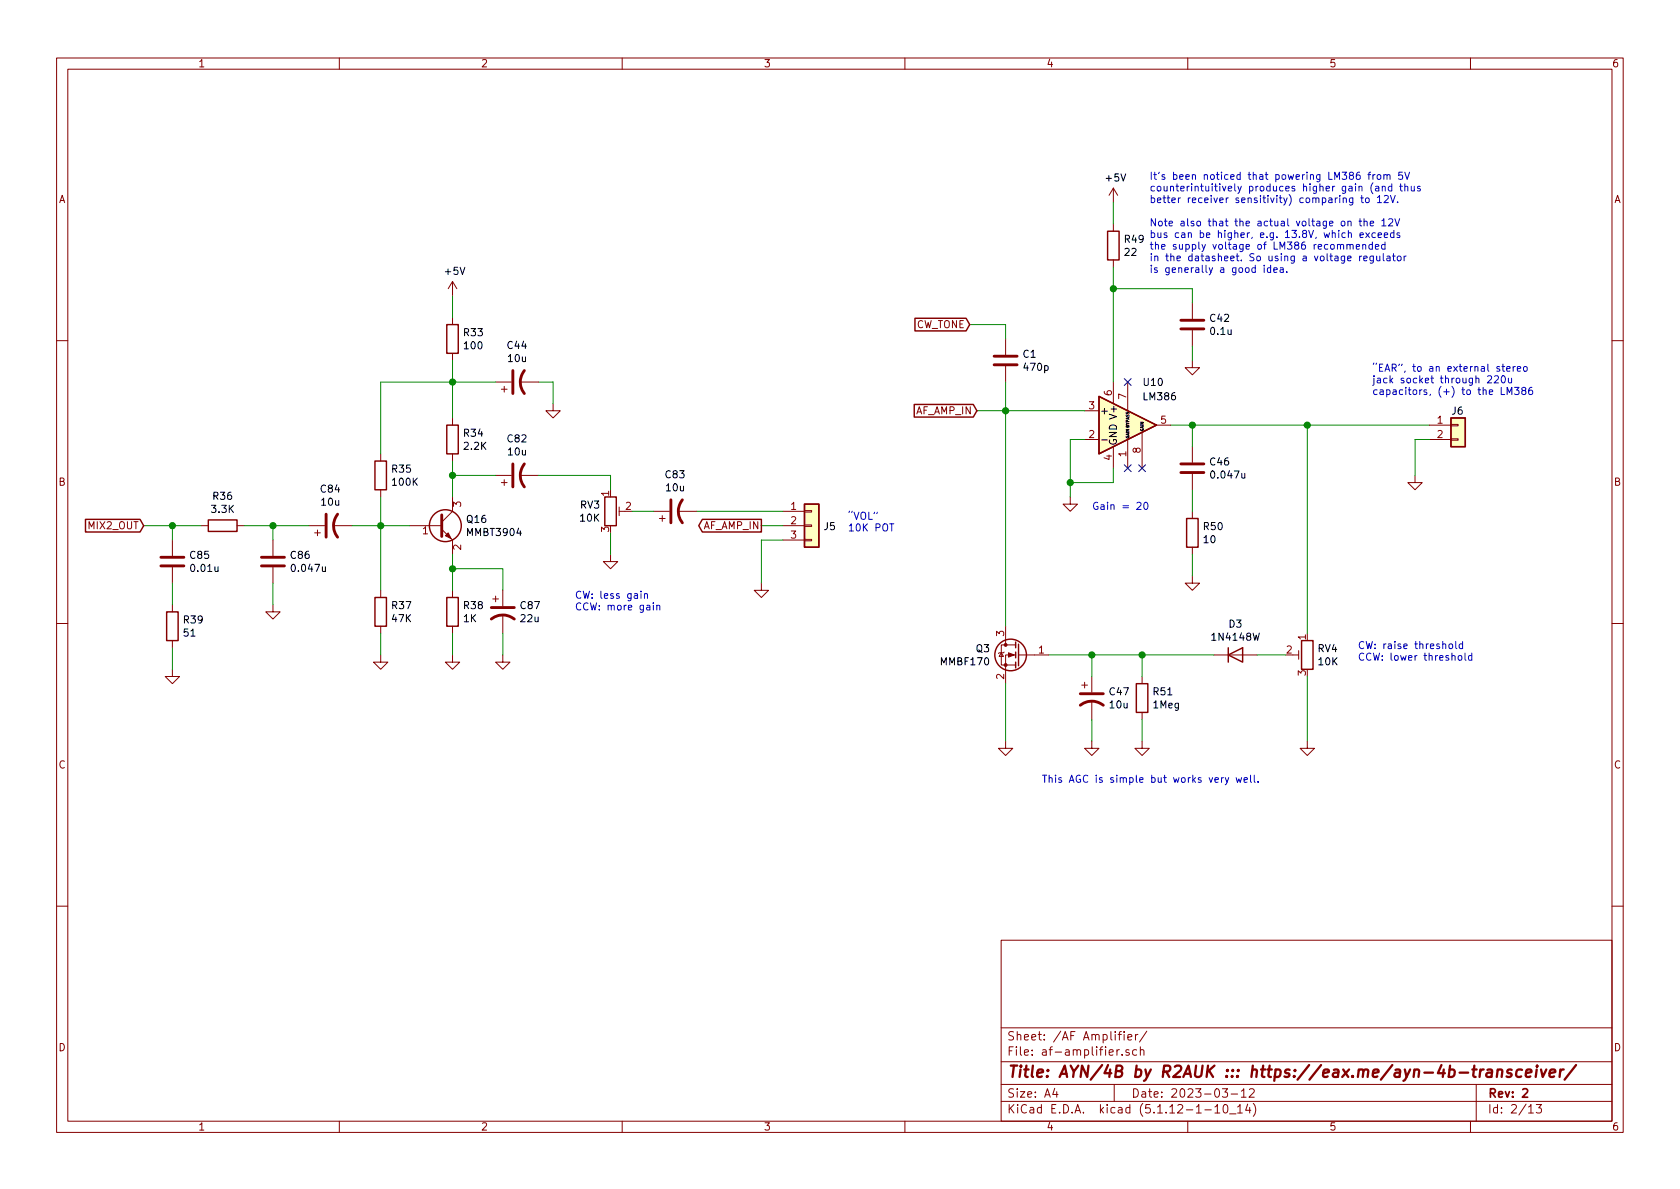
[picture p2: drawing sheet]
EESchema Schematic File Version 4
EELAYER 30 0
EELAYER END
$Descr A4 11693 8268
encoding utf-8
Sheet 2 13
Title "AYN/4B by R2AUK ::: https://eax.me/ayn-4b-transceiver/"
Date "2023-03-12"
Rev "2"
Comp ""
Comment1 ""
Comment2 ""
Comment3 ""
Comment4 ""
$EndDescr
Text GLabel 6800 2850 0    50   Input ~ 0
AF_AMP_IN
$Comp
L Amplifier_Audio:LM386 U10
U 1 1
P 7850 2950
F 0 "U10" H 7950 3250 50  0000 L CNN
F 1 "LM386" H 7950 3150 50  0000 L CNN
F 2 "Package_SO:SO-8_5.3x6.2mm_P1.27mm" H 7950 3050 50  0001 C CNN
F 3 "" H 8050 3150 50  0001 C CNN
	1    7850 2950
	1    0    0    -1  
$EndComp
$Comp
L power:GND #PWR081
U 1 1
P 7450 3450
F 0 "#PWR081" H 7450 3200 50  0001 C CNN
F 1 "GND" H 7455 3277 50  0001 C CNN
F 2 "" H 7450 3450 50  0001 C CNN
F 3 "" H 7450 3450 50  0001 C CNN
	1    7450 3450
	1    0    0    -1  
$EndComp
Wire Wire Line
	7450 3450 7450 3350
Wire Wire Line
	7450 3050 7550 3050
Wire Wire Line
	7750 3250 7750 3350
Wire Wire Line
	7750 3350 7450 3350
Connection ~ 7450 3350
Wire Wire Line
	7450 3350 7450 3050
NoConn ~ 7850 3250
NoConn ~ 7950 3250
NoConn ~ 7850 2650
$Comp
L Device:C C?
U 1 1
P 8300 2250
AR Path="/6376AB9B/63A438BC" Ref="C?"  Part="1" 
AR Path="/638B3032/63A438BC" Ref="C?"  Part="1" 
AR Path="/63A3545E/63A438BC" Ref="C42"  Part="1" 
F 0 "C42" H 8415 2296 50  0000 L CNN
F 1 "0.1u" H 8415 2205 50  0000 L CNN
F 2 "Capacitor_SMD:C_0805_2012Metric_Pad1.15x1.40mm_HandSolder" H 8338 2100 50  0001 C CNN
F 3 "~" H 8300 2250 50  0001 C CNN
	1    8300 2250
	1    0    0    -1  
$EndComp
Wire Wire Line
	7750 1400 7750 1550
$Comp
L power:GND #PWR?
U 1 1
P 8300 2500
AR Path="/6376AB9B/63A438C9" Ref="#PWR?"  Part="1" 
AR Path="/638B3032/63A438C9" Ref="#PWR?"  Part="1" 
AR Path="/63A3545E/63A438C9" Ref="#PWR079"  Part="1" 
F 0 "#PWR079" H 8300 2250 50  0001 C CNN
F 1 "GND" H 8305 2327 50  0001 C CNN
F 2 "" H 8300 2500 50  0001 C CNN
F 3 "" H 8300 2500 50  0001 C CNN
	1    8300 2500
	1    0    0    -1  
$EndComp
Wire Wire Line
	8300 2500 8300 2400
Wire Wire Line
	8300 2100 8300 2000
Wire Wire Line
	8300 2000 7750 2000
$Comp
L Device:R R?
U 1 1
P 7750 1700
AR Path="/6376AB9B/63A438D3" Ref="R?"  Part="1" 
AR Path="/638B3032/63A438D3" Ref="R?"  Part="1" 
AR Path="/63A3545E/63A438D3" Ref="R49"  Part="1" 
F 0 "R49" H 7820 1746 50  0000 L CNN
F 1 "22" H 7820 1655 50  0000 L CNN
F 2 "Resistor_SMD:R_0805_2012Metric_Pad1.15x1.40mm_HandSolder" V 7680 1700 50  0001 C CNN
F 3 "~" H 7750 1700 50  0001 C CNN
	1    7750 1700
	1    0    0    -1  
$EndComp
Wire Wire Line
	7750 1850 7750 2000
Wire Wire Line
	7750 2650 7750 2000
Connection ~ 7750 2000
$Comp
L Device:C C?
U 1 1
P 8300 3250
AR Path="/6376AB9B/63A45FF6" Ref="C?"  Part="1" 
AR Path="/638B3032/63A45FF6" Ref="C?"  Part="1" 
AR Path="/63A3545E/63A45FF6" Ref="C46"  Part="1" 
F 0 "C46" H 8415 3296 50  0000 L CNN
F 1 "0.047u" H 8415 3205 50  0000 L CNN
F 2 "Capacitor_SMD:C_0805_2012Metric_Pad1.15x1.40mm_HandSolder" H 8338 3100 50  0001 C CNN
F 3 "~" H 8300 3250 50  0001 C CNN
	1    8300 3250
	1    0    0    -1  
$EndComp
$Comp
L Device:R R?
U 1 1
P 8300 3700
AR Path="/6376AB9B/63A47193" Ref="R?"  Part="1" 
AR Path="/638B3032/63A47193" Ref="R?"  Part="1" 
AR Path="/63A3545E/63A47193" Ref="R50"  Part="1" 
F 0 "R50" H 8370 3746 50  0000 L CNN
F 1 "10" H 8370 3655 50  0000 L CNN
F 2 "Resistor_SMD:R_0805_2012Metric_Pad1.15x1.40mm_HandSolder" V 8230 3700 50  0001 C CNN
F 3 "~" H 8300 3700 50  0001 C CNN
	1    8300 3700
	1    0    0    -1  
$EndComp
$Comp
L power:GND #PWR082
U 1 1
P 8300 4000
F 0 "#PWR082" H 8300 3750 50  0001 C CNN
F 1 "GND" H 8305 3827 50  0001 C CNN
F 2 "" H 8300 4000 50  0001 C CNN
F 3 "" H 8300 4000 50  0001 C CNN
	1    8300 4000
	1    0    0    -1  
$EndComp
Wire Wire Line
	8150 2950 8300 2950
Wire Wire Line
	8300 2950 8300 3100
Wire Wire Line
	8300 3400 8300 3550
Wire Wire Line
	8300 3850 8300 4000
$Comp
L power:GND #PWR080
U 1 1
P 9850 3300
F 0 "#PWR080" H 9850 3050 50  0001 C CNN
F 1 "GND" H 9855 3127 50  0001 C CNN
F 2 "" H 9850 3300 50  0001 C CNN
F 3 "" H 9850 3300 50  0001 C CNN
	1    9850 3300
	1    0    0    -1  
$EndComp
Wire Wire Line
	9850 3300 9850 3050
Wire Wire Line
	9850 3050 9950 3050
Connection ~ 8300 2950
Connection ~ 9100 2950
Wire Wire Line
	9100 2950 8300 2950
Text Notes 9550 2750 0    50   ~ 0
“EAR”, to an external stereo\njack socket through 220u\ncapacitors, (+) to the LM386
Wire Wire Line
	6800 2850 7000 2850
$Comp
L Device:R R?
U 1 1
P 7950 4850
AR Path="/6376AB9B/63A64E00" Ref="R?"  Part="1" 
AR Path="/638B3032/63A64E00" Ref="R?"  Part="1" 
AR Path="/63A3545E/63A64E00" Ref="R51"  Part="1" 
F 0 "R51" H 8020 4896 50  0000 L CNN
F 1 "1Meg" H 8020 4805 50  0000 L CNN
F 2 "Resistor_SMD:R_0805_2012Metric_Pad1.15x1.40mm_HandSolder" V 7880 4850 50  0001 C CNN
F 3 "~" H 7950 4850 50  0001 C CNN
	1    7950 4850
	1    0    0    -1  
$EndComp
$Comp
L Device:CP1 C?
U 1 1
P 7600 4850
AR Path="/638B3032/63A6CD35" Ref="C?"  Part="1" 
AR Path="/63A3545E/63A6CD35" Ref="C47"  Part="1" 
F 0 "C47" H 7715 4896 50  0000 L CNN
F 1 "10u" H 7715 4805 50  0000 L CNN
F 2 "Capacitor_SMD:CP_Elec_4x5.4" H 7600 4850 50  0001 C CNN
F 3 "~" H 7600 4850 50  0001 C CNN
	1    7600 4850
	1    0    0    -1  
$EndComp
$Comp
L power:GND #PWR086
U 1 1
P 9100 5150
F 0 "#PWR086" H 9100 4900 50  0001 C CNN
F 1 "GND" H 9105 4977 50  0001 C CNN
F 2 "" H 9100 5150 50  0001 C CNN
F 3 "" H 9100 5150 50  0001 C CNN
	1    9100 5150
	1    0    0    -1  
$EndComp
$Comp
L power:GND #PWR085
U 1 1
P 7950 5150
F 0 "#PWR085" H 7950 4900 50  0001 C CNN
F 1 "GND" H 7955 4977 50  0001 C CNN
F 2 "" H 7950 5150 50  0001 C CNN
F 3 "" H 7950 5150 50  0001 C CNN
	1    7950 5150
	1    0    0    -1  
$EndComp
$Comp
L power:GND #PWR084
U 1 1
P 7600 5150
F 0 "#PWR084" H 7600 4900 50  0001 C CNN
F 1 "GND" H 7605 4977 50  0001 C CNN
F 2 "" H 7600 5150 50  0001 C CNN
F 3 "" H 7600 5150 50  0001 C CNN
	1    7600 5150
	1    0    0    -1  
$EndComp
$Comp
L Transistor_FET:MMBF170 Q3
U 1 1
P 7100 4550
F 0 "Q3" H 7305 4596 50  0000 L CNN
F 1 "MMBF170" H 7305 4505 50  0000 L CNN
F 2 "Package_TO_SOT_SMD:SOT-23" H 7300 4475 50  0001 L CIN
F 3 "" H 7100 4550 50  0001 L CNN
	1    7100 4550
	-1   0    0    -1  
$EndComp
$Comp
L power:GND #PWR083
U 1 1
P 7000 5150
F 0 "#PWR083" H 7000 4900 50  0001 C CNN
F 1 "GND" H 7005 4977 50  0001 C CNN
F 2 "" H 7000 5150 50  0001 C CNN
F 3 "" H 7000 5150 50  0001 C CNN
	1    7000 5150
	1    0    0    -1  
$EndComp
$Comp
L Diode:1N4148W D3
U 1 1
P 8600 4550
F 0 "D3" H 8600 4767 50  0000 C CNN
F 1 "1N4148W" H 8600 4676 50  0000 C CNN
F 2 "Diode_SMD:D_SOD-123" H 8600 4375 50  0001 C CNN
F 3 "https://www.vishay.com/docs/85748/1n4148w.pdf" H 8600 4550 50  0001 C CNN
	1    8600 4550
	1    0    0    -1  
$EndComp
Wire Wire Line
	9100 2950 9100 4400
Wire Wire Line
	9100 4700 9100 5150
Wire Wire Line
	8750 4550 8950 4550
Wire Wire Line
	8450 4550 7950 4550
Wire Wire Line
	7000 5150 7000 4750
Wire Wire Line
	7000 4350 7000 2850
Connection ~ 7000 2850
Wire Wire Line
	7000 2850 7550 2850
Wire Wire Line
	7600 5150 7600 5000
Wire Wire Line
	7600 4700 7600 4550
Connection ~ 7600 4550
Wire Wire Line
	7600 4550 7300 4550
Wire Wire Line
	7950 4550 7950 4700
Connection ~ 7950 4550
Wire Wire Line
	7950 4550 7600 4550
Wire Wire Line
	7950 5000 7950 5150
$Comp
L power:+5V #PWR078
U 1 1
P 7750 1400
F 0 "#PWR078" H 7750 1250 50  0001 C CNN
F 1 "+5V" H 7765 1573 50  0000 C CNN
F 2 "" H 7750 1400 50  0001 C CNN
F 3 "" H 7750 1400 50  0001 C CNN
	1    7750 1400
	1    0    0    -1  
$EndComp
Text Notes 8000 1900 0    50   ~ 0
It’s been noticed that powering LM386 from 5V\ncounterintuitively produces higher gain (and thus\nbetter receiver sensitivity) comparing to 12V.\n\nNote also that the actual voltage on the 12V\nbus can be higher, e.g. 13.8V, which exceeds\nthe supply voltage of LM386 recommended\nin the datasheet. So using a voltage regulator\nis generally a good idea.
Text Notes 7600 3550 0    50   ~ 0
Gain = 20
Text Notes 7250 5450 0    50   ~ 0
This AGC is simple but works very well.
Wire Wire Line
	9100 2950 9950 2950
$Comp
L Connector_Generic:Conn_01x02 J6
U 1 1
P 10150 2950
F 0 "J6" H 10100 3050 50  0000 L CNN
F 1 "Conn_01x02" H 10230 2851 50  0001 L CNN
F 2 "Connector_PinSocket_2.54mm:PinSocket_1x02_P2.54mm_Vertical" H 10150 2950 50  0001 C CNN
F 3 "~" H 10150 2950 50  0001 C CNN
	1    10150 2950
	1    0    0    -1  
$EndComp
$Comp
L Connector_Generic:Conn_01x03 J5
U 1 1
P 5650 3650
F 0 "J5" H 5730 3646 50  0000 L CNN
F 1 "Conn_01x03" H 5730 3601 50  0001 L CNN
F 2 "Connector_PinSocket_2.54mm:PinSocket_1x03_P2.54mm_Vertical" H 5650 3650 50  0001 C CNN
F 3 "~" H 5650 3650 50  0001 C CNN
	1    5650 3650
	1    0    0    -1  
$EndComp
Text GLabel 5300 3650 0    50   Output ~ 0
AF_AMP_IN
$Comp
L power:GND #PWR036
U 1 1
P 5300 4050
F 0 "#PWR036" H 5300 3800 50  0001 C CNN
F 1 "GND" H 5305 3877 50  0001 C CNN
F 2 "" H 5300 4050 50  0001 C CNN
F 3 "" H 5300 4050 50  0001 C CNN
	1    5300 4050
	1    0    0    -1  
$EndComp
Wire Wire Line
	5300 4050 5300 3750
Wire Wire Line
	5300 3750 5450 3750
Wire Wire Line
	5450 3650 5300 3650
Text Notes 5900 3700 0    50   ~ 0
“VOL”\n10K POT
Text GLabel 1000 3650 0    50   Input ~ 0
MIX2_OUT
$Comp
L Device:C C?
U 1 1
P 1200 3900
AR Path="/6376AB9B/64392B36" Ref="C?"  Part="1" 
AR Path="/638B3032/64392B36" Ref="C?"  Part="1" 
AR Path="/63A3545E/64392B36" Ref="C85"  Part="1" 
F 0 "C85" H 1315 3946 50  0000 L CNN
F 1 "0.01u" H 1315 3855 50  0000 L CNN
F 2 "Capacitor_SMD:C_0805_2012Metric_Pad1.15x1.40mm_HandSolder" H 1238 3750 50  0001 C CNN
F 3 "~" H 1200 3900 50  0001 C CNN
	1    1200 3900
	1    0    0    -1  
$EndComp
$Comp
L Device:R R?
U 1 1
P 1200 4350
AR Path="/6376AB9B/6439337B" Ref="R?"  Part="1" 
AR Path="/638B3032/6439337B" Ref="R?"  Part="1" 
AR Path="/63A3545E/6439337B" Ref="R39"  Part="1" 
F 0 "R39" H 1270 4396 50  0000 L CNN
F 1 "51" H 1270 4305 50  0000 L CNN
F 2 "Resistor_SMD:R_0805_2012Metric_Pad1.15x1.40mm_HandSolder" V 1130 4350 50  0001 C CNN
F 3 "~" H 1200 4350 50  0001 C CNN
	1    1200 4350
	1    0    0    -1  
$EndComp
$Comp
L power:GND #PWR069
U 1 1
P 1200 4650
F 0 "#PWR069" H 1200 4400 50  0001 C CNN
F 1 "GND" H 1205 4477 50  0001 C CNN
F 2 "" H 1200 4650 50  0001 C CNN
F 3 "" H 1200 4650 50  0001 C CNN
	1    1200 4650
	1    0    0    -1  
$EndComp
$Comp
L Device:R R?
U 1 1
P 1550 3650
AR Path="/63701EE5/643970BB" Ref="R?"  Part="1" 
AR Path="/640EB8B6/643970BB" Ref="R?"  Part="1" 
AR Path="/63A3545E/643970BB" Ref="R36"  Part="1" 
F 0 "R36" V 1343 3650 50  0000 C CNN
F 1 "3.3K" V 1434 3650 50  0000 C CNN
F 2 "Resistor_SMD:R_0805_2012Metric_Pad1.15x1.40mm_HandSolder" V 1480 3650 50  0001 C CNN
F 3 "~" H 1550 3650 50  0001 C CNN
	1    1550 3650
	0    1    1    0   
$EndComp
$Comp
L Device:C C?
U 1 1
P 1900 3900
AR Path="/6376AB9B/643978D6" Ref="C?"  Part="1" 
AR Path="/638B3032/643978D6" Ref="C?"  Part="1" 
AR Path="/63A3545E/643978D6" Ref="C86"  Part="1" 
F 0 "C86" H 2015 3946 50  0000 L CNN
F 1 "0.047u" H 2015 3855 50  0000 L CNN
F 2 "Capacitor_SMD:C_0805_2012Metric_Pad1.15x1.40mm_HandSolder" H 1938 3750 50  0001 C CNN
F 3 "~" H 1900 3900 50  0001 C CNN
	1    1900 3900
	1    0    0    -1  
$EndComp
$Comp
L power:GND #PWR065
U 1 1
P 1900 4200
F 0 "#PWR065" H 1900 3950 50  0001 C CNN
F 1 "GND" H 1905 4027 50  0001 C CNN
F 2 "" H 1900 4200 50  0001 C CNN
F 3 "" H 1900 4200 50  0001 C CNN
	1    1900 4200
	1    0    0    -1  
$EndComp
Wire Wire Line
	1000 3650 1200 3650
Wire Wire Line
	1700 3650 1900 3650
Wire Wire Line
	1900 3650 1900 3750
Wire Wire Line
	1900 4050 1900 4200
Wire Wire Line
	1200 4650 1200 4500
Wire Wire Line
	1200 4200 1200 4050
Wire Wire Line
	1200 3750 1200 3650
Connection ~ 1200 3650
Wire Wire Line
	1200 3650 1400 3650
Text GLabel 6750 2250 0    50   Input ~ 0
CW_TONE
Wire Wire Line
	6750 2250 7000 2250
Wire Wire Line
	7000 2250 7000 2350
$Comp
L Device:CP1 C84
U 1 1
P 2300 3650
F 0 "C84" V 2552 3650 50  0000 C CNN
F 1 "10u" V 2461 3650 50  0000 C CNN
F 2 "Capacitor_SMD:CP_Elec_4x5.4" H 2300 3650 50  0001 C CNN
F 3 "~" H 2300 3650 50  0001 C CNN
	1    2300 3650
	0    -1   -1   0   
$EndComp
$Comp
L Transistor_BJT:MMBT3904 Q?
U 1 1
P 3050 3650
AR Path="/63701EE5/643F54D9" Ref="Q?"  Part="1" 
AR Path="/640EB8B6/643F54D9" Ref="Q?"  Part="1" 
AR Path="/63A3545E/643F54D9" Ref="Q16"  Part="1" 
F 0 "Q16" H 3241 3696 50  0000 L CNN
F 1 "MMBT3904" H 3241 3605 50  0000 L CNN
F 2 "Package_TO_SOT_SMD:SOT-23" H 3250 3575 50  0001 L CIN
F 3 "https://www.fairchildsemi.com/datasheets/2N/2N3904.pdf" H 3050 3650 50  0001 L CNN
	1    3050 3650
	1    0    0    -1  
$EndComp
$Comp
L Device:CP1 C82
U 1 1
P 3600 3300
F 0 "C82" V 3852 3300 50  0000 C CNN
F 1 "10u" V 3761 3300 50  0000 C CNN
F 2 "Capacitor_SMD:CP_Elec_4x5.4" H 3600 3300 50  0001 C CNN
F 3 "~" H 3600 3300 50  0001 C CNN
	1    3600 3300
	0    -1   -1   0   
$EndComp
$Comp
L Device:R_POT_TRIM RV?
U 1 1
P 4250 3550
AR Path="/6376AB9B/643F6F6C" Ref="RV?"  Part="1" 
AR Path="/63A3545E/643F6F6C" Ref="RV3"  Part="1" 
F 0 "RV3" H 4181 3596 50  0000 R CNN
F 1 "10K" H 4181 3505 50  0000 R CNN
F 2 "Potentiometer_THT:Potentiometer_Bourns_3296W_Vertical" H 4250 3550 50  0001 C CNN
F 3 "~" H 4250 3550 50  0001 C CNN
	1    4250 3550
	1    0    0    -1  
$EndComp
$Comp
L Device:CP1 C83
U 1 1
P 4700 3550
F 0 "C83" V 4952 3550 50  0000 C CNN
F 1 "10u" V 4861 3550 50  0000 C CNN
F 2 "Capacitor_SMD:CP_Elec_4x5.4" H 4700 3550 50  0001 C CNN
F 3 "~" H 4700 3550 50  0001 C CNN
	1    4700 3550
	0    -1   -1   0   
$EndComp
$Comp
L power:GND #PWR064
U 1 1
P 4250 3850
F 0 "#PWR064" H 4250 3600 50  0001 C CNN
F 1 "GND" H 4255 3677 50  0001 C CNN
F 2 "" H 4250 3850 50  0001 C CNN
F 3 "" H 4250 3850 50  0001 C CNN
	1    4250 3850
	1    0    0    -1  
$EndComp
$Comp
L Device:R R?
U 1 1
P 3150 4250
AR Path="/6376AB9B/643F9410" Ref="R?"  Part="1" 
AR Path="/638B3032/643F9410" Ref="R?"  Part="1" 
AR Path="/63A3545E/643F9410" Ref="R38"  Part="1" 
F 0 "R38" H 3220 4296 50  0000 L CNN
F 1 "1K" H 3220 4205 50  0000 L CNN
F 2 "Resistor_SMD:R_0805_2012Metric_Pad1.15x1.40mm_HandSolder" V 3080 4250 50  0001 C CNN
F 3 "~" H 3150 4250 50  0001 C CNN
	1    3150 4250
	1    0    0    -1  
$EndComp
$Comp
L Device:R R?
U 1 1
P 2650 4250
AR Path="/6376AB9B/643FA74F" Ref="R?"  Part="1" 
AR Path="/638B3032/643FA74F" Ref="R?"  Part="1" 
AR Path="/63A3545E/643FA74F" Ref="R37"  Part="1" 
F 0 "R37" H 2720 4296 50  0000 L CNN
F 1 "47K" H 2720 4205 50  0000 L CNN
F 2 "Resistor_SMD:R_0805_2012Metric_Pad1.15x1.40mm_HandSolder" V 2580 4250 50  0001 C CNN
F 3 "~" H 2650 4250 50  0001 C CNN
	1    2650 4250
	1    0    0    -1  
$EndComp
$Comp
L Device:R R?
U 1 1
P 2650 3300
AR Path="/6376AB9B/643FAC31" Ref="R?"  Part="1" 
AR Path="/638B3032/643FAC31" Ref="R?"  Part="1" 
AR Path="/63A3545E/643FAC31" Ref="R35"  Part="1" 
F 0 "R35" H 2720 3346 50  0000 L CNN
F 1 "100K" H 2720 3255 50  0000 L CNN
F 2 "Resistor_SMD:R_0805_2012Metric_Pad1.15x1.40mm_HandSolder" V 2580 3300 50  0001 C CNN
F 3 "~" H 2650 3300 50  0001 C CNN
	1    2650 3300
	1    0    0    -1  
$EndComp
$Comp
L Device:R R?
U 1 1
P 3150 3050
AR Path="/6376AB9B/643FC00B" Ref="R?"  Part="1" 
AR Path="/638B3032/643FC00B" Ref="R?"  Part="1" 
AR Path="/63A3545E/643FC00B" Ref="R34"  Part="1" 
F 0 "R34" H 3220 3096 50  0000 L CNN
F 1 "2.2K" H 3220 3005 50  0000 L CNN
F 2 "Resistor_SMD:R_0805_2012Metric_Pad1.15x1.40mm_HandSolder" V 3080 3050 50  0001 C CNN
F 3 "~" H 3150 3050 50  0001 C CNN
	1    3150 3050
	1    0    0    -1  
$EndComp
$Comp
L Device:R R?
U 1 1
P 3150 2350
AR Path="/6376AB9B/643FD388" Ref="R?"  Part="1" 
AR Path="/638B3032/643FD388" Ref="R?"  Part="1" 
AR Path="/63A3545E/643FD388" Ref="R33"  Part="1" 
F 0 "R33" H 3220 2396 50  0000 L CNN
F 1 "100" H 3220 2305 50  0000 L CNN
F 2 "Resistor_SMD:R_0805_2012Metric_Pad1.15x1.40mm_HandSolder" V 3080 2350 50  0001 C CNN
F 3 "~" H 3150 2350 50  0001 C CNN
	1    3150 2350
	1    0    0    -1  
$EndComp
$Comp
L power:+5V #PWR062
U 1 1
P 3150 2050
F 0 "#PWR062" H 3150 1900 50  0001 C CNN
F 1 "+5V" H 3165 2223 50  0000 C CNN
F 2 "" H 3150 2050 50  0001 C CNN
F 3 "" H 3150 2050 50  0001 C CNN
	1    3150 2050
	1    0    0    -1  
$EndComp
$Comp
L power:GND #PWR066
U 1 1
P 2650 4550
F 0 "#PWR066" H 2650 4300 50  0001 C CNN
F 1 "GND" H 2655 4377 50  0001 C CNN
F 2 "" H 2650 4550 50  0001 C CNN
F 3 "" H 2650 4550 50  0001 C CNN
	1    2650 4550
	1    0    0    -1  
$EndComp
$Comp
L power:GND #PWR067
U 1 1
P 3150 4550
F 0 "#PWR067" H 3150 4300 50  0001 C CNN
F 1 "GND" H 3155 4377 50  0001 C CNN
F 2 "" H 3150 4550 50  0001 C CNN
F 3 "" H 3150 4550 50  0001 C CNN
	1    3150 4550
	1    0    0    -1  
$EndComp
$Comp
L power:GND #PWR068
U 1 1
P 3500 4550
F 0 "#PWR068" H 3500 4300 50  0001 C CNN
F 1 "GND" H 3505 4377 50  0001 C CNN
F 2 "" H 3500 4550 50  0001 C CNN
F 3 "" H 3500 4550 50  0001 C CNN
	1    3500 4550
	1    0    0    -1  
$EndComp
Wire Wire Line
	1900 3650 2150 3650
Connection ~ 1900 3650
Wire Wire Line
	2450 3650 2650 3650
Wire Wire Line
	2650 3650 2650 4100
Connection ~ 2650 3650
Wire Wire Line
	2650 3650 2850 3650
Wire Wire Line
	2650 4400 2650 4550
Wire Wire Line
	2650 3650 2650 3450
Wire Wire Line
	2650 3150 2650 2650
Wire Wire Line
	2650 2650 3150 2650
Wire Wire Line
	3150 2650 3150 2900
Connection ~ 3150 2650
Wire Wire Line
	3150 2650 3450 2650
Wire Wire Line
	3150 3200 3150 3300
Wire Wire Line
	3150 3850 3150 3950
Wire Wire Line
	3150 4400 3150 4550
Wire Wire Line
	3450 3300 3150 3300
Connection ~ 3150 3300
Wire Wire Line
	3150 3300 3150 3450
Wire Wire Line
	3750 3300 4250 3300
Wire Wire Line
	4250 3300 4250 3400
Wire Wire Line
	4250 3700 4250 3850
Wire Wire Line
	3150 3950 3500 3950
Wire Wire Line
	3500 3950 3500 4100
Connection ~ 3150 3950
Wire Wire Line
	3150 3950 3150 4100
Wire Wire Line
	3500 4400 3500 4550
Wire Wire Line
	4550 3550 4400 3550
$Comp
L power:GND #PWR063
U 1 1
P 3850 2800
F 0 "#PWR063" H 3850 2550 50  0001 C CNN
F 1 "GND" H 3855 2627 50  0001 C CNN
F 2 "" H 3850 2800 50  0001 C CNN
F 3 "" H 3850 2800 50  0001 C CNN
	1    3850 2800
	1    0    0    -1  
$EndComp
Wire Wire Line
	3850 2800 3850 2650
Wire Wire Line
	3850 2650 3750 2650
Wire Wire Line
	3150 2650 3150 2500
Wire Wire Line
	3150 2200 3150 2050
Wire Wire Line
	4850 3550 5450 3550
$Comp
L Device:CP1 C44
U 1 1
P 3600 2650
F 0 "C44" V 3852 2650 50  0000 C CNN
F 1 "10u" V 3761 2650 50  0000 C CNN
F 2 "Capacitor_SMD:CP_Elec_4x5.4" H 3600 2650 50  0001 C CNN
F 3 "~" H 3600 2650 50  0001 C CNN
	1    3600 2650
	0    -1   -1   0   
$EndComp
$Comp
L Device:CP1 C87
U 1 1
P 3500 4250
F 0 "C87" H 3615 4296 50  0000 L CNN
F 1 "22u" H 3615 4205 50  0000 L CNN
F 2 "Capacitor_SMD:CP_Elec_5x5.4" H 3500 4250 50  0001 C CNN
F 3 "~" H 3500 4250 50  0001 C CNN
	1    3500 4250
	1    0    0    -1  
$EndComp
$Comp
L Device:C C?
U 1 1
P 7000 2500
AR Path="/6376AB9B/6439E05F" Ref="C?"  Part="1" 
AR Path="/638B3032/6439E05F" Ref="C?"  Part="1" 
AR Path="/63A3545E/6439E05F" Ref="C1"  Part="1" 
F 0 "C1" H 7115 2546 50  0000 L CNN
F 1 "470p" H 7115 2455 50  0000 L CNN
F 2 "Capacitor_SMD:C_0805_2012Metric_Pad1.15x1.40mm_HandSolder" H 7038 2350 50  0001 C CNN
F 3 "~" H 7000 2500 50  0001 C CNN
	1    7000 2500
	1    0    0    -1  
$EndComp
Wire Wire Line
	7000 2650 7000 2850
Text Notes 4000 4250 0    50   ~ 0
CW: less gain\nCCW: more gain
$Comp
L Device:R_POT_TRIM RV?
U 1 1
P 9100 4550
AR Path="/6376AB9B/63A75040" Ref="RV?"  Part="1" 
AR Path="/63A3545E/63A75040" Ref="RV4"  Part="1" 
F 0 "RV4" H 9031 4596 50  0000 R CNN
F 1 "10K" H 9031 4505 50  0000 R CNN
F 2 "Potentiometer_THT:Potentiometer_Bourns_3296W_Vertical" H 9100 4550 50  0001 C CNN
F 3 "~" H 9100 4550 50  0001 C CNN
	1    9100 4550
	-1   0    0    -1  
$EndComp
Text Notes 9450 4600 0    50   ~ 0
CW: raise threshold\nCCW: lower threshold
$EndSCHEMATC
